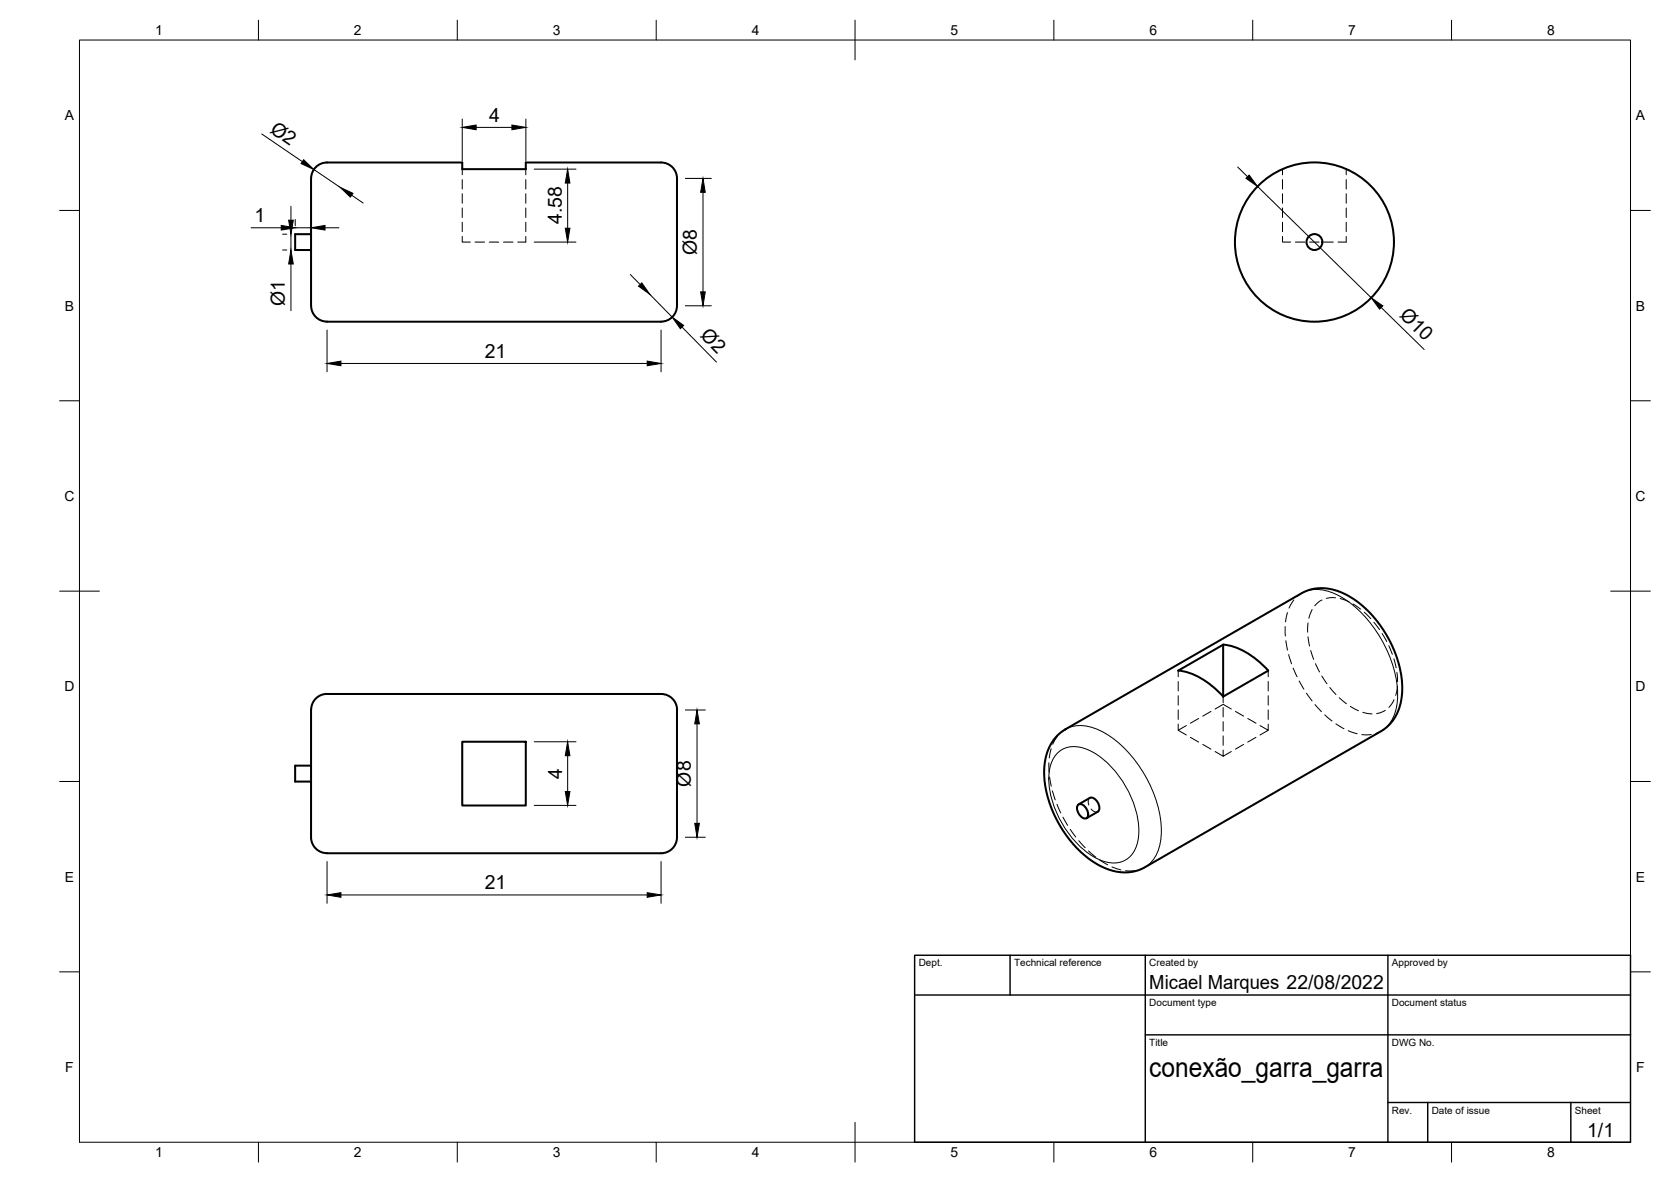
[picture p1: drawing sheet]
<svg xmlns="http://www.w3.org/2000/svg" width="420mm" height="297mm" viewBox="0 0 420 297" stroke-linecap="round" stroke-linejoin="round" font-family="sans-serif">
<!-- layer: Visible -->
<g fill="none" stroke="#000" stroke-width=".51">
<path d="M78.2 44.8v32M78.2 58.9h-4v3.9h4M78.2 44.8a4 4 0 0 1 4-4h34v1.7h16v-1.7h34a4.5 4.5 0 0 1 4 5.5v29.5a4.3 4.3 0 0 1-4 5h-84a4 4 0 0 1-4-4M78.2 178.4a4 4 0 0 1 4-4h84a4.5 4.5 0 0 1 4 5.5v29.5a4.3 4.3 0 0 1-4 5h-84a4.5 4.5 0 0 1-4-5.4v-30.6M307.6 162l-11.4 6.5a18.4 18.4 0 0 1 11.4 6.5M307.6 162v13.1M307.6 162a18.4 18.4 0 0 1 11.3 6.5l-11.3 6.6M78.2 192.4h-4v4h4M116.2 186.4h16v16h-16zM265.7 185l2.2-1.7 59.5-34.3 2.8-1 2-.2 1.7 .1 3.1 .8 3.3 1.8 3.5 2.8 3.1 3.7 2.5 4 1.8 4.3 1.1 4.2 .3 4.3-.7 3.9-.7 1.8-.9 1.5-2.1 2.1-60.5 35-2.8 1-2.2 .2-2.9-.5-2.4-.8-2.6-1.5-2.3-1.8-2.5-2.4-1.8-2.2-1.9-3.1-1.7-3.4-1.2-3.5-.6-2.9-.3-2.9 .2-2.6 .6-2.7 .9-1.9zM271.1 202.3a1.62 1.62 0 0 1 2.1 1 1.63 1.63 0 0 1-.2 2.4 2.49 2.49 0 0 1-1.9-3.4zM271.2 202.1l2.8-1.6a2.21 2.21 0 0 1 2.4 2.3l-.1 .9-.3 .3-2.8 1.6"/>
<circle cx="330.5" cy="60.8" r="20"/>
<circle cx="330.5" cy="60.8" r="2"/>
</g>
<!-- layer: Hidden -->
<g fill="none" stroke="#000" stroke-width=".25">
<path d="M116.2 59.4v1.4h2.1M116.2 42.5v1.4M116.2 45.1v2.4M116.2 48.7v2.4M116.2 52.3v2.4M116.2 55.8v2.4M132.2 42.5v1.4M132.2 45.1v2.4M132.2 48.7v2.4M132.2 52.3v2.4M132.2 55.8v2.4M132.2 59.4v1.4h-2"/>
<path d="M322.5 59.4v1.4h2M322.5 42.5v1.4M322.5 45.1v2.4M322.5 48.7v2.4M322.5 52.3v2.4M322.5 55.8v2.4M338.5 59.4v1.4h-2.1M338.5 42.5v1.4M338.5 45.1v2.4M338.5 48.7v2.4M338.5 52.3v2.4M338.5 55.8v2.4"/>
<path d="M119.4 60.8h2.4M123 60.8h2.4M126.6 60.8h2.4M325.7 60.8h2.4M329.3 60.8h2.4M332.9 60.8h2.4M296.2 168.5v1.6M296.2 171.3v2.3M296.2 174.8v2.4M296.2 178.4v2.4M304.5 178.8l-2.1 1.2M305.5 178.2l2.1-1.2 2 1.2"/>
<path d="M307.6 175.1v1.5M307.6 177.8v2.4M310.6 178.8l2.1 1.2M318.9 168.5v1.6M318.9 171.3v2.3M318.9 174.8v2.4M318.9 178.4v2.4M296.2 182v1.5l2.1 1.2M298.3 182.3l-2.1 1.2M299.3 185.3l2.1 1.2M301.4 180.6l-2.1 1.1M302.4 187.1l2.1 1.2"/>
<path d="M305.5 188.9l2.1 1.1M307.6 188.5v1.5l2-1.1M307.6 181.4v2.3M307.6 184.9v2.4M312.7 187.1l-2.1 1.2M313.7 180.6l2.1 1.1M315.8 185.3l-2.1 1.2M318.9 182v1.5l-2.1-1.2M318.9 183.5l-2.1 1.2M274 200.5l-.4 .6 .2 1.2M274.4 203.3l.7 .6 .9 .1"/>
</g>
<!-- layer: Hidden Narrow -->
<g fill="none" stroke="#000" stroke-width=".25">
<path d="M323.2 157.5v2.3M323.7 154l-.5 2.3M325.3 150.8l-1.2 2M327.3 149.1l-1.2 .8M328.9 156.5l-.1 2.4M329.9 153.2l-.8 2.2M332.4 150.8l-1.1 .7-.7 .7M335.8 150.2l-2.3 .2M337 150.4l2.2 .8M340.2 151.8l1.9 1.3M343 153.8l1.7 1.7M345.5 156.4l1.4 1.8"/>
<path d="M347.5 159.2l1.2 2M323.3 161l.4 2.4M324 164.5l.7 2.3M325.2 167.9l.9 2.2M326.7 171.1l1.2 2.1M328.5 174.2l1.4 1.9M328.9 160l.4 2.3M329.6 163.5l.7 2.2M330.6 177.1l1.7 1.7M330.8 166.8l1 2.1M332.4 169.9l1.3 1.9M333.1 179.6l1.8 1.6"/>
<path d="M334.4 172.8l1.5 1.7M336.7 175.4l1.8 1.5M339.5 177.5l2.1 1.1M342.7 179l2.3 .4M348.3 178.5l-2.2 .8M349.2 162.3l.9 2.2M350.5 165.6l.5 2.2M350.5 175.8l-1.3 2M351.2 169l.2 2.3M351.4 172.5l-.5 2.3M263.7 191.7l.1 2.4M263.9 195.2l.4 2.4"/>
<path d="M264.3 188.2l-.5 2.3M264.6 198.7l.7 2.3M265.9 185l-1.2 2M267.9 183.3l-1.2 .8M335.9 181.9l2 1.2M339 183.6l2.2 .8M344.8 184.6h-2.4M347.3 183.8l-1.4 .5M265.8 202.1l.9 2.2M267.3 205.4l1.2 2M269.1 208.4l1.4 1.9M271.3 211.3l1.6 1.7"/>
<path d="M273.7 213.9l1.8 1.5M276.5 216.1l2 1.2M279.6 217.9l2.3 .7M285.4 218.8h-2.4M287.8 218l-1.2 .5"/>
</g>
<!-- layer: Visible Narrow -->
<path d="M327.3 149.1a10 10 0 0 1 10 1 31.2 31.2 0 0 1 14.1 24.5 10 10 0 0 1-4.1 9.2M266.2 189a6.7 6.7 0 0 1 7.5-.5 24.3 24.3 0 0 1 12.1 15.8 12.3 12.3 0 0 1-1.2 10.5 6.6 6.6 0 0 1-8.3 1.2 24.3 24.3 0 0 1-12-15.8 12.3 12.3 0 0 1 1.2-10.5zM267.9 183.3a10 10 0 0 1 10 1 31.2 31.2 0 0 1 14.1 24.5 10 10 0 0 1-4.1 9.2" fill="none" stroke="#000" stroke-width=".25"/>
<!-- layer: Border -->
<g fill="none" stroke="#000" stroke-width=".25">
<path d="M20 10.1h390v276.9h-390zM65 5.1v5M115 5.1v5M165 5.1v5M215 5.1v10M265 5.1v5M315 5.1v5M365 5.1v5M15 52.9h5M410 52.9h5M15 100.7h5M410 100.7h5"/>
<path d="M15 148.6h10M405 148.6h10M15 196.4h5M410 196.4h5M15 244.2h5M410 244.2h5M65 287v5M115 287v5M165 287v5M215 282.1v9.9M265 287v5M315 287v5"/>
<path d="M365 287v5"/>
</g>
<!-- layer: TitleBlock -->
<path d="M230 240.1h180v46.9h-180zM230 250h180M254 240.1v9.9M288 240.1v46.9M349 240.1v46.9M288 260.1h122M349 277.1h61M359 277.1v9.9M395 277.1v9.9" fill="none" stroke="#000" stroke-width=".36"/>
<!-- layer: Dimensions -->
<g fill="none" stroke="#000" stroke-width=".25">
<path d="M65.8 33.7l10.2 6.9M116.2 29.9v10.5M119.7 32h9M132.2 29.9v10.5M63.1 57.2h7.6M71.1 58.9h1M73.2 51.8v3.5M73.2 58.9v3.9M74.2 55.1v1.6M74.2 57.2h4M78.2 55.1v1.6M78.9 42.6l6.6 4.5"/>
<path d="M81.7 57.2h3.5M88.4 49.1l2.9 1.9M134.3 42.5h10.5M142.7 46v11.3M172.3 44.8h6.6M176.8 48.3v25M311.2 42l2.5 2.4M316.2 46.8l28.6 28M71.1 62.8h1M73.2 66.3v11.8M134.3 60.8h10.5M158.5 69l2.5 2.5"/>
<path d="M163.4 74l5.6 5.7M172.3 76.8h6.6M347.3 77.3l10.8 10.5M82.2 82.9v10.5M85.7 91.3h77M166.2 82.9v10.5M171.5 82.2l8.6 8.8M172.3 178.4h5.1M134.3 186.4h10.5M142.7 189.9v9M175.3 181.9v25M82.2 216.5v10.5"/>
<path d="M134.3 202.4h10.5M166.2 216.5v10.5M172.3 210.4h5.1M85.7 224.9h77"/>
</g>
<g fill="#000" stroke="#000" stroke-width=".25">
<path d="M116.2 32l3.5-.6v1.2zM128.7 31.4l3.5 .6-3.5 .6zM70.7 56.6l3.5 .6-3.5 .6zM72.6 55.3h1.1l-.5 3.6zM76.3 40.1l2.6 2.5-3.2-1.5zM78.2 57.2l3.5-.6v1.2zM85.5 47.1l3.3 1.5-.7 .9zM142.1 57.3h1.2l-.6 3.5zM142.7 42.5l.6 3.5h-1.2zM176.8 44.8l.5 3.5h-1.1zM314.1 44l2.1 2.8-2.9-2zM73.2 62.8l.5 3.5h-1.1z"/>
<path d="M160.5 71.9l.9-.8 2 2.9zM176.2 73.3h1.1l-.5 3.5zM344.8 74.8l2.9 2.1-.8 .8zM82.2 91.3l3.5-.6v1.2zM162.7 90.7l3.5 .6-3.5 .6zM169 79.7l2.9 2.1-.8 .8zM142.1 198.9h1.2l-.6 3.5zM142.7 186.4l.6 3.5h-1.2zM175.3 178.4l.6 3.5h-1.2zM174.7 206.9h1.2l-.6 3.5zM82.2 224.9l3.5-.6v1.2zM162.7 224.3l3.5 .6-3.5 .6z"/>
</g>
<text font-size="7" x="289" y="270.6">conexão_garra_garra</text>
<g font-size="4.9">
<text x="67.7" y="33.1" transform="rotate(34 67.7 33.1)">Ø2</text>
<text x="123" y="30.6">4</text>
<text x="64" y="55.8">1</text>
<text x="141.3" y="56.4" transform="rotate(-90 141.3 56.4)">4.58</text>
<text x="175.2" y="64.1" transform="rotate(-90 175.2 64.1)">Ø8</text>
<text x="71.6" y="76.9" transform="rotate(-90 71.6 76.9)">Ø1</text>
<text x="351.7" y="79.5" transform="rotate(44 351.7 79.5)">Ø10</text>
<text x="121.9" y="89.9">21</text>
<text x="175.9" y="84.5" transform="rotate(46 175.9 84.5)">Ø2</text>
<text x="141.3" y="195.7" transform="rotate(-90 141.3 195.7)">4</text>
<text x="173.7" y="197.7" transform="rotate(-90 173.7 197.7)">Ø8</text>
<text x="121.9" y="223.5">21</text>
<text x="289" y="248.5">Micael Marques 22/08/2022</text>
<text x="399.1" y="285.7">1/1</text>
</g>
<g font-size="3.5">
<text x="39" y="8.8">1</text>
<text x="89" y="8.8">2</text>
<text x="139" y="8.8">3</text>
<text x="189" y="8.8">4</text>
<text x="239" y="8.8">5</text>
<text x="289" y="8.8">6</text>
<text x="339" y="8.8">7</text>
<text x="389" y="8.8">8</text>
<text x="16.3" y="30.2">A</text>
<text x="411.3" y="30.2">A</text>
<text x="16.3" y="78">B</text>
<text x="411.3" y="78">B</text>
<text x="16.2" y="125.9">C</text>
<text x="411.2" y="125.9">C</text>
<text x="16.2" y="173.7">D</text>
<text x="411.2" y="173.7">D</text>
<text x="16.3" y="221.6">E</text>
<text x="411.3" y="221.6">E</text>
<text x="16.4" y="269.4">F</text>
<text x="411.4" y="269.4">F</text>
<text x="39" y="290.8">1</text>
<text x="89" y="290.8">2</text>
<text x="139" y="290.8">3</text>
<text x="189" y="290.8">4</text>
<text x="239" y="290.8">5</text>
<text x="289" y="290.8">6</text>
<text x="339" y="290.8">7</text>
<text x="389" y="290.8">8</text>
</g>
<g font-size="2.5">
<text x="231" y="242.9">Dept.</text>
<text x="255" y="242.9">Technical reference</text>
<text x="289" y="242.9">Created by</text>
<text x="350" y="242.9">Approved by</text>
<text x="289" y="252.8">Document type</text>
<text x="350" y="252.8">Document status</text>
<text x="289" y="262.9">Title</text>
<text x="350" y="262.9">DWG No.</text>
<text x="350" y="279.9">Rev.</text>
<text x="360" y="279.9">Date of issue</text>
<text x="396" y="279.9">Sheet</text>
</g>
</svg>
